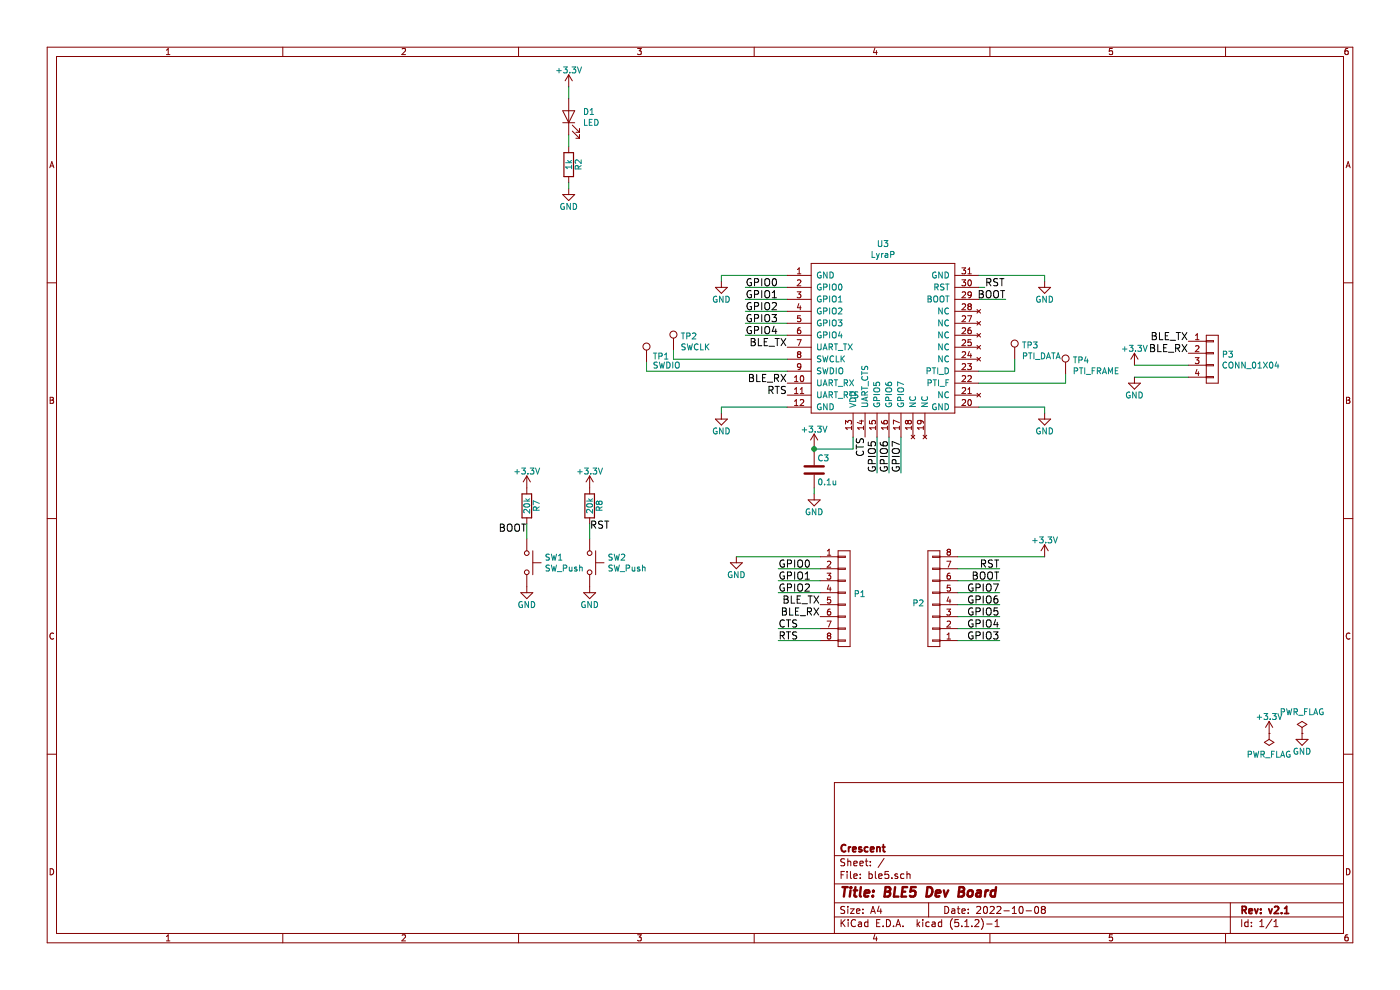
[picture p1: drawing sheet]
EESchema Schematic File Version 4
LIBS:ble5-cache
EELAYER 29 0
EELAYER END
$Descr A4 11693 8268
encoding utf-8
Sheet 1 1
Title "BLE5 Dev Board"
Date "2022-10-08"
Rev "v2.1"
Comp "Crescent"
Comment1 ""
Comment2 ""
Comment3 ""
Comment4 ""
$EndDescr
$Comp
L Device:R R2
U 1 1
P 4750 1375
F 0 "R2" V 4830 1375 50  0000 C CNN
F 1 "1k" V 4750 1375 50  0000 C CNN
F 2 "smt:R-0603" V 4680 1375 50  0001 C CNN
F 3 "" H 4750 1375 50  0000 C CNN
F 4 "Value" H 4750 1375 60  0001 C CNN "Fieldname"
	1    4750 1375
	1    0    0    -1  
$EndComp
$Comp
L power:GND #PWR07
U 1 1
P 4750 1575
F 0 "#PWR07" H 4750 1325 50  0001 C CNN
F 1 "GND" H 4750 1425 50  0000 C CNN
F 2 "" H 4750 1575 50  0000 C CNN
F 3 "" H 4750 1575 50  0000 C CNN
	1    4750 1575
	1    0    0    -1  
$EndComp
$Comp
L power:+3.3V #PWR08
U 1 1
P 4750 725
F 0 "#PWR08" H 4750 575 50  0001 C CNN
F 1 "+3.3V" H 4750 865 50  0000 C CNN
F 2 "" H 4750 725 50  0000 C CNN
F 3 "" H 4750 725 50  0000 C CNN
	1    4750 725 
	1    0    0    -1  
$EndComp
$Comp
L power:GND #PWR039
U 1 1
P 10875 6125
F 0 "#PWR039" H 10875 5875 50  0001 C CNN
F 1 "GND" H 10875 5975 50  0000 C CNN
F 2 "" H 10875 6125 50  0000 C CNN
F 3 "" H 10875 6125 50  0000 C CNN
	1    10875 6125
	1    0    0    -1  
$EndComp
$Comp
L power:PWR_FLAG #FLG041
U 1 1
P 10875 6125
F 0 "#FLG041" H 10875 6220 50  0001 C CNN
F 1 "PWR_FLAG" H 10875 6305 50  0000 C CNN
F 2 "" H 10875 6125 50  0000 C CNN
F 3 "" H 10875 6125 50  0000 C CNN
	1    10875 6125
	1    0    0    -1  
$EndComp
$Comp
L power:PWR_FLAG #FLG042
U 1 1
P 10600 6125
F 0 "#FLG042" H 10600 6220 50  0001 C CNN
F 1 "PWR_FLAG" H 10600 6305 50  0000 C CNN
F 2 "" H 10600 6125 50  0000 C CNN
F 3 "" H 10600 6125 50  0000 C CNN
	1    10600 6125
	-1   0    0    1   
$EndComp
Wire Wire Line
	4750 1525 4750 1575
Wire Wire Line
	4750 725  4750 825 
Wire Wire Line
	4750 1125 4750 1225
Text Label 6575 3200 2    60   ~ 0
BLE_RX
Text Label 6575 2900 2    60   ~ 0
BLE_TX
$Comp
L power:GND #PWR0104
U 1 1
P 6025 2350
F 0 "#PWR0104" H 6025 2100 50  0001 C CNN
F 1 "GND" H 6025 2200 50  0000 C CNN
F 2 "" H 6025 2350 50  0000 C CNN
F 3 "" H 6025 2350 50  0000 C CNN
	1    6025 2350
	1    0    0    -1  
$EndComp
Wire Wire Line
	6575 2300 6025 2300
$Comp
L Device:C C3
U 1 1
P 6800 3925
F 0 "C3" H 6825 4025 50  0000 L CNN
F 1 "0.1u" H 6825 3825 50  0000 L CNN
F 2 "smt:C-0603" H 6838 3775 50  0001 C CNN
F 3 "" H 6800 3925 50  0000 C CNN
F 4 "Value" H 6800 3925 60  0001 C CNN "Fieldname"
	1    6800 3925
	1    0    0    -1  
$EndComp
$Comp
L power:GND #PWR0108
U 1 1
P 6800 4125
F 0 "#PWR0108" H 6800 3875 50  0001 C CNN
F 1 "GND" H 6800 3975 50  0000 C CNN
F 2 "" H 6800 4125 50  0000 C CNN
F 3 "" H 6800 4125 50  0000 C CNN
	1    6800 4125
	1    0    0    -1  
$EndComp
Wire Wire Line
	6800 4075 6800 4125
Wire Wire Line
	6575 2400 6225 2400
Wire Wire Line
	6575 2500 6225 2500
Wire Wire Line
	6575 2600 6225 2600
Wire Wire Line
	6575 2700 6225 2700
Wire Wire Line
	6575 2800 6225 2800
Wire Wire Line
	7325 3650 7325 3950
Wire Wire Line
	7425 3650 7425 3950
Wire Wire Line
	7525 3650 7525 3950
Wire Wire Line
	8175 2500 8400 2500
Text Label 6225 2400 0    60   ~ 0
GPIO0
Text Label 6225 2500 0    60   ~ 0
GPIO1
Text Label 6225 2600 0    60   ~ 0
GPIO2
Text Label 7225 3650 3    60   ~ 0
CTS
Text Label 6575 3300 2    60   ~ 0
RTS
Text Label 6225 2700 0    60   ~ 0
GPIO3
Text Label 6225 2800 0    60   ~ 0
GPIO4
Text Label 8225 2400 0    60   ~ 0
RST
Text Label 8400 2500 2    60   ~ 0
BOOT
Text Label 7525 3950 1    60   ~ 0
GPIO7
Text Label 7425 3950 1    60   ~ 0
GPIO6
Text Label 7325 3950 1    60   ~ 0
GPIO5
$Comp
L power:GND #PWR0112
U 1 1
P 6150 4650
F 0 "#PWR0112" H 6150 4400 50  0001 C CNN
F 1 "GND" H 6150 4500 50  0000 C CNN
F 2 "" H 6150 4650 50  0000 C CNN
F 3 "" H 6150 4650 50  0000 C CNN
	1    6150 4650
	1    0    0    -1  
$EndComp
Wire Wire Line
	6850 4650 6150 4650
$Comp
L power:+3.3V #PWR0113
U 1 1
P 8725 4650
F 0 "#PWR0113" H 8725 4500 50  0001 C CNN
F 1 "+3.3V" H 8725 4790 50  0000 C CNN
F 2 "" H 8725 4650 50  0000 C CNN
F 3 "" H 8725 4650 50  0000 C CNN
	1    8725 4650
	1    0    0    -1  
$EndComp
Wire Wire Line
	8000 4650 8725 4650
$Comp
L Device2:LED D1
U 1 1
P 4750 975
F 0 "D1" V 4788 858 50  0000 R CNN
F 1 "LED" V 4697 858 50  0000 R CNN
F 2 "LED:generic-LED1608" H 4750 975 50  0001 C CNN
F 3 "~" H 4750 975 50  0001 C CNN
	1    4750 975 
	0    -1   -1   0   
$EndComp
Wire Wire Line
	8175 2400 8225 2400
$Comp
L conn:CONN_01X08 P1
U 1 1
P 7050 5000
F 0 "P1" H 7128 5041 50  0000 L CNN
F 1 "CONN_01X08" H 7128 4950 50  0001 L CNN
F 2 "pin-head:pinhead-1X08" H 7050 5000 50  0001 C CNN
F 3 "" H 7050 5000 50  0000 C CNN
	1    7050 5000
	1    0    0    -1  
$EndComp
$Comp
L conn:CONN_01X08 P2
U 1 1
P 7800 5000
F 0 "P2" H 7878 5041 50  0000 L CNN
F 1 "CONN_01X08" H 7878 4950 50  0001 L CNN
F 2 "pin-head:pinhead-1X08" H 7800 5000 50  0001 C CNN
F 3 "" H 7800 5000 50  0000 C CNN
	1    7800 5000
	-1   0    0    1   
$EndComp
Text Label 6850 5150 2    60   ~ 0
BLE_RX
Text Label 6850 5050 2    60   ~ 0
BLE_TX
Wire Wire Line
	6850 4750 6500 4750
Wire Wire Line
	6850 4850 6500 4850
Wire Wire Line
	6850 4950 6500 4950
Wire Wire Line
	6850 5250 6500 5250
Wire Wire Line
	6850 5350 6500 5350
Wire Wire Line
	8000 5350 8350 5350
Wire Wire Line
	8000 5250 8350 5250
Text Label 6500 4750 0    60   ~ 0
GPIO0
Text Label 6500 4850 0    60   ~ 0
GPIO1
Text Label 6500 4950 0    60   ~ 0
GPIO2
Text Label 6500 5250 0    60   ~ 0
CTS
Text Label 6500 5350 0    60   ~ 0
RTS
Text Label 8350 5350 2    60   ~ 0
GPIO3
Text Label 8350 5250 2    60   ~ 0
GPIO4
Wire Wire Line
	8000 5150 8350 5150
Wire Wire Line
	8000 5050 8350 5050
Wire Wire Line
	8000 4950 8350 4950
Wire Wire Line
	8000 4850 8350 4850
Text Label 8350 4850 2    60   ~ 0
BOOT
Text Label 8350 4950 2    60   ~ 0
GPIO7
Text Label 8350 5050 2    60   ~ 0
GPIO6
Text Label 8350 5150 2    60   ~ 0
GPIO5
Text Label 8350 4750 2    60   ~ 0
RST
Wire Wire Line
	8000 4750 8350 4750
$Comp
L Switch:SW_Push SW2
U 1 1
P 4925 4700
F 0 "SW2" V 4879 4848 50  0000 L CNN
F 1 "SW_Push" V 4970 4848 50  0000 L CNN
F 2 "SMD_PUSHSWITCH:SKRPACE010" H 4925 4900 50  0001 C CNN
F 3 "" H 4925 4900 50  0001 C CNN
	1    4925 4700
	0    1    1    0   
$EndComp
$Comp
L power:GND #PWR013
U 1 1
P 4925 4900
F 0 "#PWR013" H 4925 4650 50  0001 C CNN
F 1 "GND" H 4925 4750 50  0000 C CNN
F 2 "" H 4925 4900 50  0000 C CNN
F 3 "" H 4925 4900 50  0000 C CNN
	1    4925 4900
	1    0    0    -1  
$EndComp
$Comp
L Device:R R8
U 1 1
P 4925 4225
F 0 "R8" V 5005 4225 50  0000 C CNN
F 1 "20k" V 4925 4225 50  0000 C CNN
F 2 "smt:R-0603" V 4855 4225 50  0001 C CNN
F 3 "" H 4925 4225 50  0000 C CNN
F 4 "Value" H 4925 4225 60  0001 C CNN "Fieldname"
	1    4925 4225
	1    0    0    -1  
$EndComp
$Comp
L power:+3.3V #PWR012
U 1 1
P 4925 4075
F 0 "#PWR012" H 4925 3925 50  0001 C CNN
F 1 "+3.3V" H 4925 4215 50  0000 C CNN
F 2 "" H 4925 4075 50  0000 C CNN
F 3 "" H 4925 4075 50  0000 C CNN
	1    4925 4075
	1    0    0    -1  
$EndComp
Wire Wire Line
	4925 4375 4925 4500
Text Label 4925 4425 0    60   ~ 0
RST
$Comp
L Switch:SW_Push SW1
U 1 1
P 4400 4700
F 0 "SW1" V 4354 4848 50  0000 L CNN
F 1 "SW_Push" V 4445 4848 50  0000 L CNN
F 2 "SMD_PUSHSWITCH:SKRPACE010" H 4400 4900 50  0001 C CNN
F 3 "" H 4400 4900 50  0001 C CNN
	1    4400 4700
	0    1    1    0   
$EndComp
$Comp
L power:GND #PWR011
U 1 1
P 4400 4900
F 0 "#PWR011" H 4400 4650 50  0001 C CNN
F 1 "GND" H 4400 4750 50  0000 C CNN
F 2 "" H 4400 4900 50  0000 C CNN
F 3 "" H 4400 4900 50  0000 C CNN
	1    4400 4900
	1    0    0    -1  
$EndComp
$Comp
L Device:R R7
U 1 1
P 4400 4225
F 0 "R7" V 4480 4225 50  0000 C CNN
F 1 "20k" V 4400 4225 50  0000 C CNN
F 2 "smt:R-0603" V 4330 4225 50  0001 C CNN
F 3 "" H 4400 4225 50  0000 C CNN
F 4 "Value" H 4400 4225 60  0001 C CNN "Fieldname"
	1    4400 4225
	1    0    0    -1  
$EndComp
$Comp
L power:+3.3V #PWR010
U 1 1
P 4400 4075
F 0 "#PWR010" H 4400 3925 50  0001 C CNN
F 1 "+3.3V" H 4400 4215 50  0000 C CNN
F 2 "" H 4400 4075 50  0000 C CNN
F 3 "" H 4400 4075 50  0000 C CNN
	1    4400 4075
	1    0    0    -1  
$EndComp
Wire Wire Line
	4400 4375 4400 4500
Text Label 4400 4450 2    60   ~ 0
BOOT
$Comp
L conn:CONN_01X04 P3
U 1 1
P 10125 3000
F 0 "P3" H 10203 3041 50  0000 L CNN
F 1 "CONN_01X04" H 10203 2950 50  0000 L CNN
F 2 "GroveCon:GROVE" H 10125 3000 50  0001 C CNN
F 3 "" H 10125 3000 50  0000 C CNN
	1    10125 3000
	1    0    0    -1  
$EndComp
Text Label 9925 2850 2    60   ~ 0
BLE_TX
Text Label 9925 2950 2    60   ~ 0
BLE_RX
$Comp
L power:+3.3V #PWR0109
U 1 1
P 6800 3725
F 0 "#PWR0109" H 6800 3575 50  0001 C CNN
F 1 "+3.3V" H 6800 3865 50  0000 C CNN
F 2 "" H 6800 3725 50  0000 C CNN
F 3 "" H 6800 3725 50  0000 C CNN
	1    6800 3725
	1    0    0    -1  
$EndComp
$Comp
L power:+3.3V #PWR0101
U 1 1
P 9475 3050
F 0 "#PWR0101" H 9475 2900 50  0001 C CNN
F 1 "+3.3V" H 9475 3190 50  0000 C CNN
F 2 "" H 9475 3050 50  0000 C CNN
F 3 "" H 9475 3050 50  0000 C CNN
	1    9475 3050
	1    0    0    -1  
$EndComp
$Comp
L power:GND #PWR0102
U 1 1
P 9475 3150
F 0 "#PWR0102" H 9475 2900 50  0001 C CNN
F 1 "GND" H 9475 3000 50  0000 C CNN
F 2 "" H 9475 3150 50  0000 C CNN
F 3 "" H 9475 3150 50  0000 C CNN
	1    9475 3150
	1    0    0    -1  
$EndComp
Wire Wire Line
	9925 3050 9475 3050
Wire Wire Line
	9475 3150 9925 3150
$Comp
L lyrap:LyraP U3
U 1 1
P 6775 2200
F 0 "U3" H 7375 2365 50  0000 C CNN
F 1 "LyraP" H 7375 2274 50  0000 C CNN
F 2 "ble:bgm13p-smd" H 6775 2200 50  0001 C CNN
F 3 "" H 6775 2200 50  0001 C CNN
	1    6775 2200
	1    0    0    -1  
$EndComp
Wire Wire Line
	6025 2350 6025 2300
$Comp
L power:GND #PWR01
U 1 1
P 6025 3450
F 0 "#PWR01" H 6025 3200 50  0001 C CNN
F 1 "GND" H 6025 3300 50  0000 C CNN
F 2 "" H 6025 3450 50  0000 C CNN
F 3 "" H 6025 3450 50  0000 C CNN
	1    6025 3450
	1    0    0    -1  
$EndComp
Wire Wire Line
	6575 3400 6025 3400
Wire Wire Line
	6025 3450 6025 3400
$Comp
L power:GND #PWR03
U 1 1
P 8725 3450
F 0 "#PWR03" H 8725 3200 50  0001 C CNN
F 1 "GND" H 8725 3300 50  0000 C CNN
F 2 "" H 8725 3450 50  0000 C CNN
F 3 "" H 8725 3450 50  0000 C CNN
	1    8725 3450
	-1   0    0    -1  
$EndComp
Wire Wire Line
	8175 3400 8725 3400
Wire Wire Line
	8725 3450 8725 3400
$Comp
L power:GND #PWR02
U 1 1
P 8725 2350
F 0 "#PWR02" H 8725 2100 50  0001 C CNN
F 1 "GND" H 8725 2200 50  0000 C CNN
F 2 "" H 8725 2350 50  0000 C CNN
F 3 "" H 8725 2350 50  0000 C CNN
	1    8725 2350
	-1   0    0    -1  
$EndComp
Wire Wire Line
	8175 2300 8725 2300
Wire Wire Line
	8725 2350 8725 2300
Wire Wire Line
	6800 3725 6800 3750
Wire Wire Line
	7125 3650 7125 3750
Wire Wire Line
	7125 3750 6800 3750
Connection ~ 6800 3750
Wire Wire Line
	6800 3750 6800 3775
$Comp
L Connector:TestPoint TP2
U 1 1
P 5625 2925
F 0 "TP2" H 5683 3043 50  0000 L CNN
F 1 "SWCLK" H 5683 2952 50  0000 L CNN
F 2 "TestPoint:TestPoint_THTPad_1.0x1.0mm_Drill0.5mm" H 5825 2925 50  0001 C CNN
F 3 "~" H 5825 2925 50  0001 C CNN
	1    5625 2925
	1    0    0    -1  
$EndComp
$Comp
L Connector:TestPoint TP1
U 1 1
P 5400 3025
F 0 "TP1" H 5450 3075 50  0000 L CNN
F 1 "SWDIO" H 5450 3000 50  0000 L CNN
F 2 "TestPoint:TestPoint_THTPad_1.0x1.0mm_Drill0.5mm" H 5600 3025 50  0001 C CNN
F 3 "~" H 5600 3025 50  0001 C CNN
	1    5400 3025
	1    0    0    -1  
$EndComp
Wire Wire Line
	6575 3000 5625 3000
Wire Wire Line
	5625 3000 5625 2925
Wire Wire Line
	5400 3025 5400 3100
Wire Wire Line
	5400 3100 6575 3100
$Comp
L power:+3.3V #PWR0103
U 1 1
P 10600 6125
F 0 "#PWR0103" H 10600 5975 50  0001 C CNN
F 1 "+3.3V" H 10600 6265 50  0000 C CNN
F 2 "" H 10600 6125 50  0000 C CNN
F 3 "" H 10600 6125 50  0000 C CNN
	1    10600 6125
	1    0    0    -1  
$EndComp
$Comp
L conn:TEST_1P TP3
U 1 1
P 8475 3000
F 0 "TP3" H 8533 3118 50  0000 L CNN
F 1 "PTI_DATA" H 8533 3027 50  0000 L CNN
F 2 "TestPoint:TestPoint_THTPad_1.0x1.0mm_Drill0.5mm" H 8675 3000 50  0001 C CNN
F 3 "" H 8675 3000 50  0000 C CNN
	1    8475 3000
	1    0    0    -1  
$EndComp
$Comp
L conn:TEST_1P TP4
U 1 1
P 8900 3125
F 0 "TP4" H 8958 3243 50  0000 L CNN
F 1 "PTI_FRAME" H 8958 3152 50  0000 L CNN
F 2 "TestPoint:TestPoint_THTPad_1.0x1.0mm_Drill0.5mm" H 9100 3125 50  0001 C CNN
F 3 "" H 9100 3125 50  0000 C CNN
	1    8900 3125
	1    0    0    -1  
$EndComp
Wire Wire Line
	8175 3100 8475 3100
Wire Wire Line
	8475 3100 8475 3000
Wire Wire Line
	8175 3200 8900 3200
Wire Wire Line
	8900 3200 8900 3125
$EndSCHEMATC
